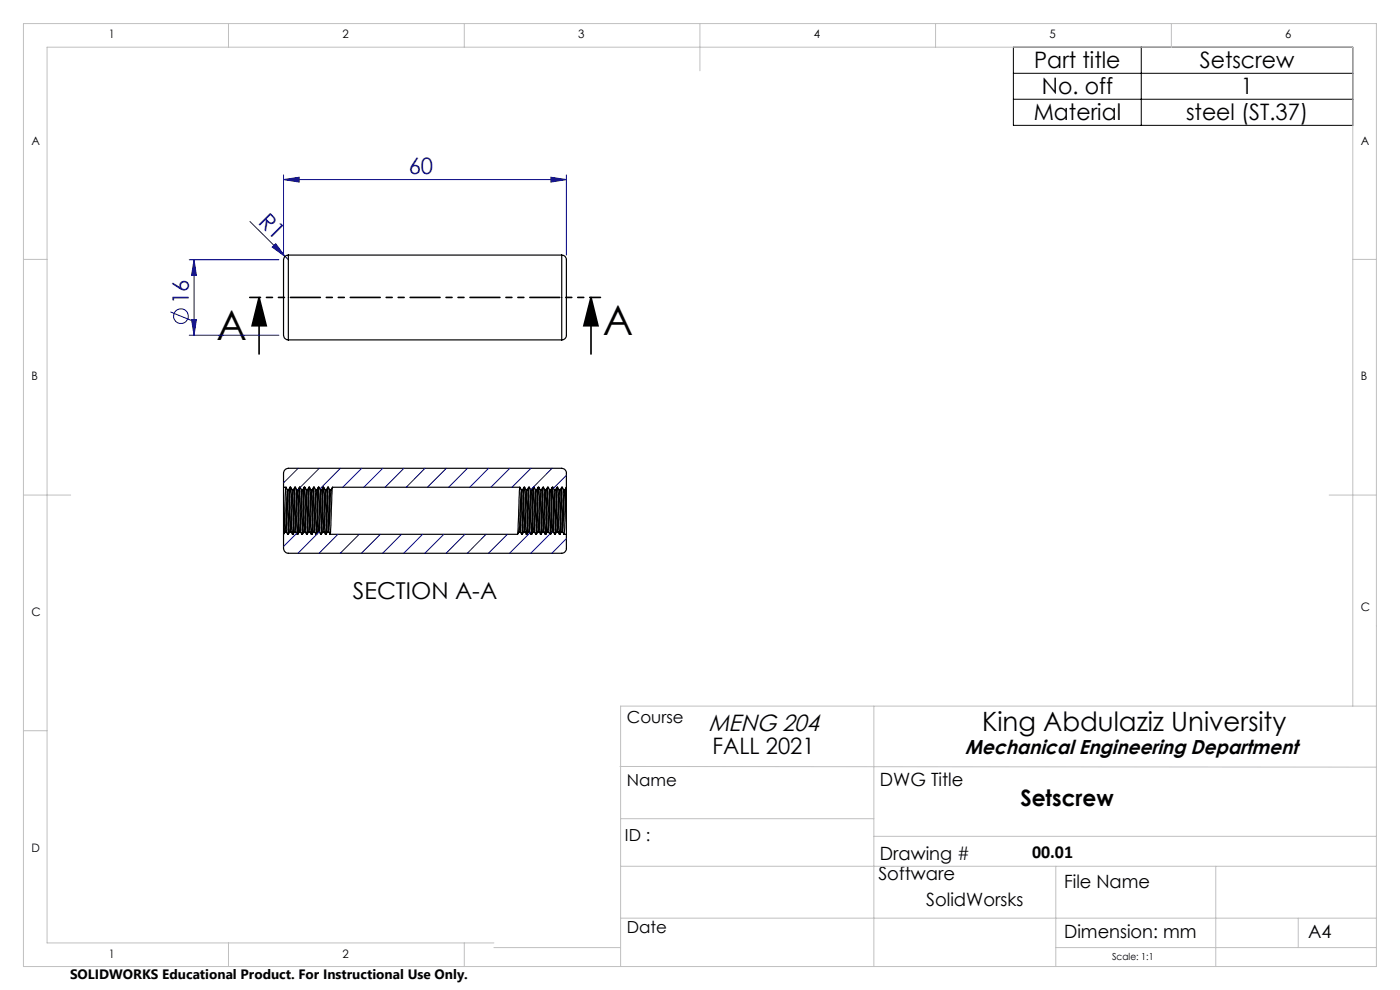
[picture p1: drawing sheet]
<svg xmlns="http://www.w3.org/2000/svg" width="297mm" height="210mm" viewBox="0 0 297 210" stroke-linecap="round" stroke-linejoin="round" font-family="sans-serif">
<g fill="none" stroke="#000080" stroke-width=".21">
<path d="M60.1 38.1l3.4-.5v1zM60.1 37.1v17M60.1 38.1h60.1M116.9 37.6l3.3 .5-3.3 .5zM120.2 37.1v17M40.1 55.1h19.1M41.2 55.1l.5 3.3h-1.1zM41.2 55.1v16M53 47l8.2 8.1M57.7 52.4l.8-.7 2 2.7zM36.2 66.2l4.4 1.8M40.1 71.1h19.1"/>
<path d="M40.6 67.8h1.1l-.5 3.3z"/>
<circle cx="38.4" cy="67.1" r="1.55"/>
</g>
<path d="M55 63.1l1.5 6h-3zM55 63.1v12M125.4 63.1l1.5 6h-3zM125.4 63.1v12" fill="none" stroke="#000" stroke-width=".35"/>
<path d="M215 10h72v16.6h-72zM215 15.5h72M242.1 10v16.6M215 21.1h72" fill="none" stroke="#000" stroke-width=".21"/>
<path d="M127.4 63.1h-74.4" fill="none" stroke="#000" stroke-width=".35" stroke-dasharray="6.3 1.3 1.3 1.3 1.3 1.3" stroke-dashoffset="4.1"/>
<g fill="none" stroke="#c0c0c0" stroke-width=".21">
<path d="M5 5h287v200h-287zM48.5 5v5M98.5 5v5M148.5 5v10M198.5 5v5M248.5 5v5M5 55h5M287 55h5M5 105h10M282 105h10M5 155h5M185.4 149.8v55.2"/>
<path d="M287 149.8v-139.8h-277v190h94.8M292 149.8h-160.3v55.2M131.5 162.6l160.5 .1M131.7 173.7h53.7M185.4 177.4h106.6M131.7 183.8h160.3M131.7 194.8h160.3M224 183.8v21.2M257.9 183.8v21.2M275.4 194.8v6.2M48.5 200v5M98.5 200v5"/>
<path d="M104.8 201h26.9M224 201h68"/>
</g>
<path d="M125.4 63.1l1.5 6h-3zM55 63.1l1.5 6h-3z" fill="#000"/>
<g fill="#000080">
<path d="M57.7 52.4l.8-.7 2 2.7z"/>
<path d="M60.1 38.1l3.4-.5v1zM116.9 37.6l3.3 .5-3.3 .5z"/>
<path d="M41.2 55.1l.5 3.3h-1.1zM40.6 67.8h1.1l-.5 3.3z"/>
</g>
<g fill="none" stroke="#000" stroke-width=".25">
<path d="M61.2 54.1a1.38 1.38 0 0 0-1.1 1.8v15.1a1 1 0 0 0 1.1 1.1M61.2 54.1v18M61.2 54.1h58M119.2 54.1a1.33 1.33 0 0 1 1 1.8v15a1.01 1.01 0 0 1-1 1.2M119.2 54.1v18M61.2 72.1h58M60.1 113.3v3a1.09 1.09 0 0 0 1.1 1.1h58a1.02 1.02 0 0 0 1-1.1v-3M60.1 103.4v-3a1.09 1.09 0 0 1 1.1-1.1h58a1.02 1.02 0 0 1 1 1.1v3M60.1 103.4v9.9M60.1 103.4h.6M60.5 112.8h.2M60.5 112.8l-.4 .5"/>
<path d="M60.7 103.4l-.5 9.8M60.7 103.4l.3 .5M60.7 112.8l.3 .5M61 103.9l-.5 8.9M61 103.9h.2M61.2 104l-.5 8.8M61.2 103.9h.1M61.5 112.8l-.3 .5h-.2M61.5 112.8h.2M61.5 103.4l-.5 9.9M61.5 103.4l-.3 .5M61.5 103.4h.2"/>
<path d="M61.7 103.4l-.5 9.8M61.7 103.4l.3 .5M61.7 112.8l.4 .5M62 103.9l-.5 8.9M62 103.9h.2M62.2 104l-.5 8.8M62.2 103.9h.1M62.5 112.8l-.4 .5M62.5 112.8h.2M62.5 103.4l-.4 9.9M62.5 103.4l-.3 .5M62.5 103.4h.2"/>
<path d="M62.7 103.4l-.5 9.8M62.7 103.4l.3 .5M62.7 112.8l.3 .5M63 103.9l-.5 8.9M63 103.9h.2M63.2 104l-.5 8.8M63.2 103.9h.1M63.5 112.8l-.3 .5h-.2M63.5 112.8h.2M63.5 103.4l-.5 9.9M63.5 103.4l-.3 .5M63.5 103.4h.2"/>
<path d="M63.7 103.4l-.5 9.8M63.7 103.4l.3 .5M63.7 112.8l.3 .5M64 103.9l-.5 8.9M64 103.9h.2M64.2 104l-.5 8.8M64.2 103.9h.1M64.5 112.8l-.3 .5h-.2M64.5 112.8h.2M64.5 103.4l-.5 9.9M64.5 103.4l-.3 .5M64.5 103.4h.2"/>
<path d="M64.7 103.4l-.5 9.8M64.7 103.4l.3 .5M64.7 112.8l.4 .5M65 103.9l-.5 8.9M65 103.9h.2M65.2 104l-.5 8.8M65.2 103.9h.1M65.5 112.8l-.4 .5M65.5 112.8h.2M65.5 103.4l-.4 9.9M65.5 103.4l-.3 .5M65.5 103.4h.2"/>
<path d="M65.7 103.4l-.5 9.8M65.7 103.4l.3 .5M65.7 112.8l.3 .5M66 103.9l-.5 8.9M66 103.9h.2M66.2 104l-.5 8.8M66.2 103.9h.1M66.5 112.8l-.3 .5h-.2M66.5 112.8h.2M66.5 103.4l-.5 9.9M66.5 103.4l-.3 .5M66.5 103.4h.2"/>
<path d="M66.7 103.4l-.5 9.8M66.7 103.4l.3 .5M66.7 112.8l.3 .5M67 103.9l-.5 8.9M67 103.9h.2M67.2 104l-.5 8.8M67.2 103.9h.1M67.5 112.8l-.3 .5h-.2M67.5 112.8h.2M67.5 103.4l-.5 9.9M67.7 103.4l-.5 9.8M67.7 103.4l-.5 .5"/>
<path d="M67.7 103.4l.3 .5M67.7 112.8l.4 .5M68 103.9l-.5 8.9M68 103.9h.2M68.2 104l-.5 8.8M68.2 103.9h.1M68.5 112.8l-.4 .5M68.5 112.8h.2M68.5 103.4l-.4 9.9M68.5 103.4l-.3 .5M68.5 103.4h.2M68.7 103.4l-.5 9.8"/>
<path d="M68.7 103.4l.3 .5M68.7 112.8l.3 .5M69 103.9l-.5 8.9M69 103.9h.2M69.2 104l-.5 8.8M69.2 103.9h.1M69.5 112.8l-.3 .5h-.2M69.5 112.8h.2M69.5 103.4l-.5 9.9M69.5 103.4l-.3 .5M69.5 103.4h.2M69.7 103.4l-.5 9.8"/>
<path d="M69.7 103.4l.3 .5M69.7 112.8l.3 .5M70 103.9l-.5 8.9M70 103.9h.2M70 113.3h39.8M70.2 104l-.5 8.8M70.2 103.9h.1M70.5 103.4l-.5 9.9M70.6 103.4l-.4 .5M70.6 103.4h39.7M110.1 112.8l-.3 .5M110.1 112.8h.2"/>
<path d="M110.1 112.8h.1M110.3 103.4l-.5 9.9M110.3 103.4l.3 .5M110.3 112.8l.4 .5M110.6 103.9l-.5 8.8M110.6 103.9h.2M110.7 113.3h.1M110.8 103.9l-.5 8.9M111.1 112.8l-.3 .5M111.1 112.8h.2M111.1 103.5l-.4 9.8M111.3 103.4l-.5 9.9"/>
<path d="M111.3 103.4h-.1l-.4 .5M111.3 103.4l.3 .5M111.3 112.8l.4 .5M111.6 103.9l-.5 8.9M111.6 103.9h.3M111.7 113.3h.1M111.9 103.9l-.6 8.9M112.1 112.8l-.3 .5M112.1 112.8h.3M112.1 103.5l-.4 9.8M112.3 103.4l-.5 9.9M112.3 103.4h-.2l-.2 .5"/>
<path d="M112.3 103.4l.3 .5M112.4 112.8l.3 .5M112.6 103.9l-.5 8.9M112.6 103.9h.3M112.7 113.3h.1M112.9 103.9l-.5 8.9M113.1 112.8l-.3 .5M113.1 112.8h.2M113.1 103.5l-.4 9.8M113.3 103.4l-.5 9.9M113.3 103.4l-.4 .5M113.3 103.4l.3 .5"/>
<path d="M113.3 112.8l.4 .5M113.6 103.9l-.5 8.9M113.6 103.9h.2M113.7 113.3h.1M113.8 103.9l-.5 8.9M114.1 112.8l-.3 .5M114.1 112.8h.2M114.1 103.5l-.4 9.8M114.3 103.4l-.5 9.9M114.3 103.4h-.1l-.4 .5M114.3 103.4l.3 .5M114.3 112.8l.4 .5"/>
<path d="M114.6 103.9l-.5 8.9M114.6 103.9h.3M114.7 113.3h.1M114.9 103.9l-.6 8.9M115.1 112.8l-.3 .5M115.1 112.8h.3M115.1 103.5l-.4 9.8M115.3 103.4l-.5 9.9M115.3 103.4l-.4 .5M115.3 103.4l.3 .5M115.4 112.8l.3 .5M115.6 103.9l-.5 8.9"/>
<path d="M115.6 103.9h.3M115.7 113.3h.1M115.9 103.9l-.5 8.9M116.1 112.8l-.3 .5M116.1 112.8h.2M116.1 112.8h.1M116.1 103.5l-.4 9.8M116.3 103.4l-.5 9.9M116.3 103.4l-.4 .5M116.3 103.4l.3 .5M116.3 112.8l.4 .5M116.6 103.9l-.5 8.8"/>
<path d="M116.6 103.9h.2M116.7 113.3h.1M116.8 103.9l-.5 8.9M117.1 112.8l-.3 .5M117.1 112.8h.3M117.1 103.5l-.4 9.8M117.3 103.4l-.5 9.9M117.3 103.4h-.1l-.4 .5M117.3 103.4l.3 .5M117.4 112.8l.3 .5M117.6 103.9l-.5 8.9M117.6 103.9h.3"/>
<path d="M117.7 113.3h.1M117.9 103.9l-.5 8.9M118.1 112.8l-.3 .5M118.1 112.8h.3M118.1 103.5l-.4 9.8M118.3 103.4l-.5 9.9M118.3 103.4l-.4 .5M118.3 103.4l.3 .5M118.4 112.8l.3 .5M118.6 103.9l-.5 8.9M118.6 103.9h.3M118.7 113.3h.1"/>
<path d="M118.9 103.9l-.5 8.9M119.1 112.8l-.3 .5M119.1 112.8h.2M119.1 103.5l-.4 9.8M119.3 103.4l-.5 9.9M119.3 103.4l-.4 .5M119.3 103.4l.3 .5M119.3 112.8l.4 .5M119.6 103.9l-.5 8.9M119.6 103.9h.2M119.7 113.3h.5M119.8 103.9l-.5 8.9"/>
<path d="M120.1 103.5l-.4 9.8M120.2 103.4v9.9M120.2 103.4l-.4 .5"/>
</g>
<g fill="none" stroke="#000080" stroke-width=".21">
<path d="M63.3 99.3l-3.2 3.1M67.7 99.3l-4 4.1M72.2 99.3l-4.3 4.4M76.7 99.3l-4 4.1M81.2 99.3l-4 4.1M85.7 99.3l-4 4.1M90.2 99.3l-4 4.1M94.7 99.3l-4 4.1M99.2 99.3l-4 4.1M103.6 99.3l-3.9 4.1M108.2 99.3l-4.1 4.1M112.6 99.3l-4 4.1"/>
<path d="M117.1 99.3l-4.5 4.6M62.9 113.1l-2.8 2.8M63.3 103.8l-.1 .1M67.7 112.8l-4.5 4.6M71.7 113.3l-4 4.1M76.2 113.3l-4 4.1M80.7 113.3l-4 4.1M85.2 113.3l-4 4.1M89.6 113.3l-3.9 4.1M94.2 113.3l-4.1 4.1M98.6 113.3l-3.9 4.1M103.1 113.3l-4 4.1"/>
<path d="M107.6 113.3l-4 4.1M112.5 113l-4.4 4.4M116.6 113.3l-4 4.1M117.1 112.8v.1M120.2 100.8l-2.8 2.8M120.2 114.3l-3.1 3.1"/>
</g>
<g font-size="8.7">
<text x="127.9" y="71">A</text>
<text x="45.9" y="72.2">A</text>
</g>
<text font-size="5.6" x="208.3" y="155">King Abdulaziz University</text>
<text font-size="5" x="150.3" y="155">MENG 204</text>
<text font-size="4.9" x="74.9" y="127.1">SECTION A-A</text>
<g font-size="4.8">
<text x="219.4" y="14.4">Part title</text>
<text x="254.5" y="14.4">Setscrew</text>
<text x="221" y="19.9">No. off</text>
<text x="263.3" y="19.9">1</text>
<text x="219.3" y="25.4">Material</text>
<text x="251.6" y="25.4">steel (ST.37)</text>
<text x="151.1" y="159.9">FALL 2021</text>
<text x="216.5" y="171.1">Setscrew</text>
</g>
<g font-size="4.8" fill="#000080">
<text x="86.7" y="37">60</text>
<text x="54.6" y="47.2" transform="rotate(45 54.6 47.2)">R1</text>
<text x="40" y="64.5" transform="rotate(-90 40 64.5)">16</text>
</g>
<text font-size="4.3" x="204.8" y="159.8">Mechanical Engineering Department</text>
<g font-size="3.9">
<text x="186.7" y="166.8">DWG Title</text>
<text x="186.7" y="182.4">Drawing #</text>
<text x="218.9" y="182">00.01</text>
<text x="186.3" y="186.7">Software</text>
<text x="225.7" y="188.3">File Name</text>
<text x="196.5" y="192.2">SolidWorsks</text>
<text x="225.7" y="199.1">Dimension: mm</text>
<text x="277.5" y="199.1">A4</text>
</g>
<g font-size="3.5">
<text x="133" y="153.3">Course</text>
<text x="133" y="166.7">Name</text>
<text x="132.6" y="178.3">ID :</text>
<text x="133" y="197.8">Date</text>
</g>
<text font-size="2.9" x="14.9" y="207.6">SOLIDWORKS Educational Product. For Instructional Use Only.</text>
<g font-size="2.5">
<text x="23.1" y="8.2">1</text>
<text x="72.7" y="8.2">2</text>
<text x="122.7" y="8.2">3</text>
<text x="172.7" y="8.2">4</text>
<text x="222.7" y="8.2">5</text>
<text x="272.7" y="8.2">6</text>
<text x="6.7" y="30.7">A</text>
<text x="288.7" y="30.7">A</text>
<text x="6.7" y="80.7">B</text>
<text x="288.7" y="80.7">B</text>
<text x="6.7" y="130.7">C</text>
<text x="288.7" y="129.7">C</text>
<text x="6.7" y="180.7">D</text>
<text x="23.1" y="203.2">1</text>
<text x="72.7" y="203.2">2</text>
</g>
<text font-size="2.1" x="235.9" y="203.6">Scale: 1:1</text>
</svg>
